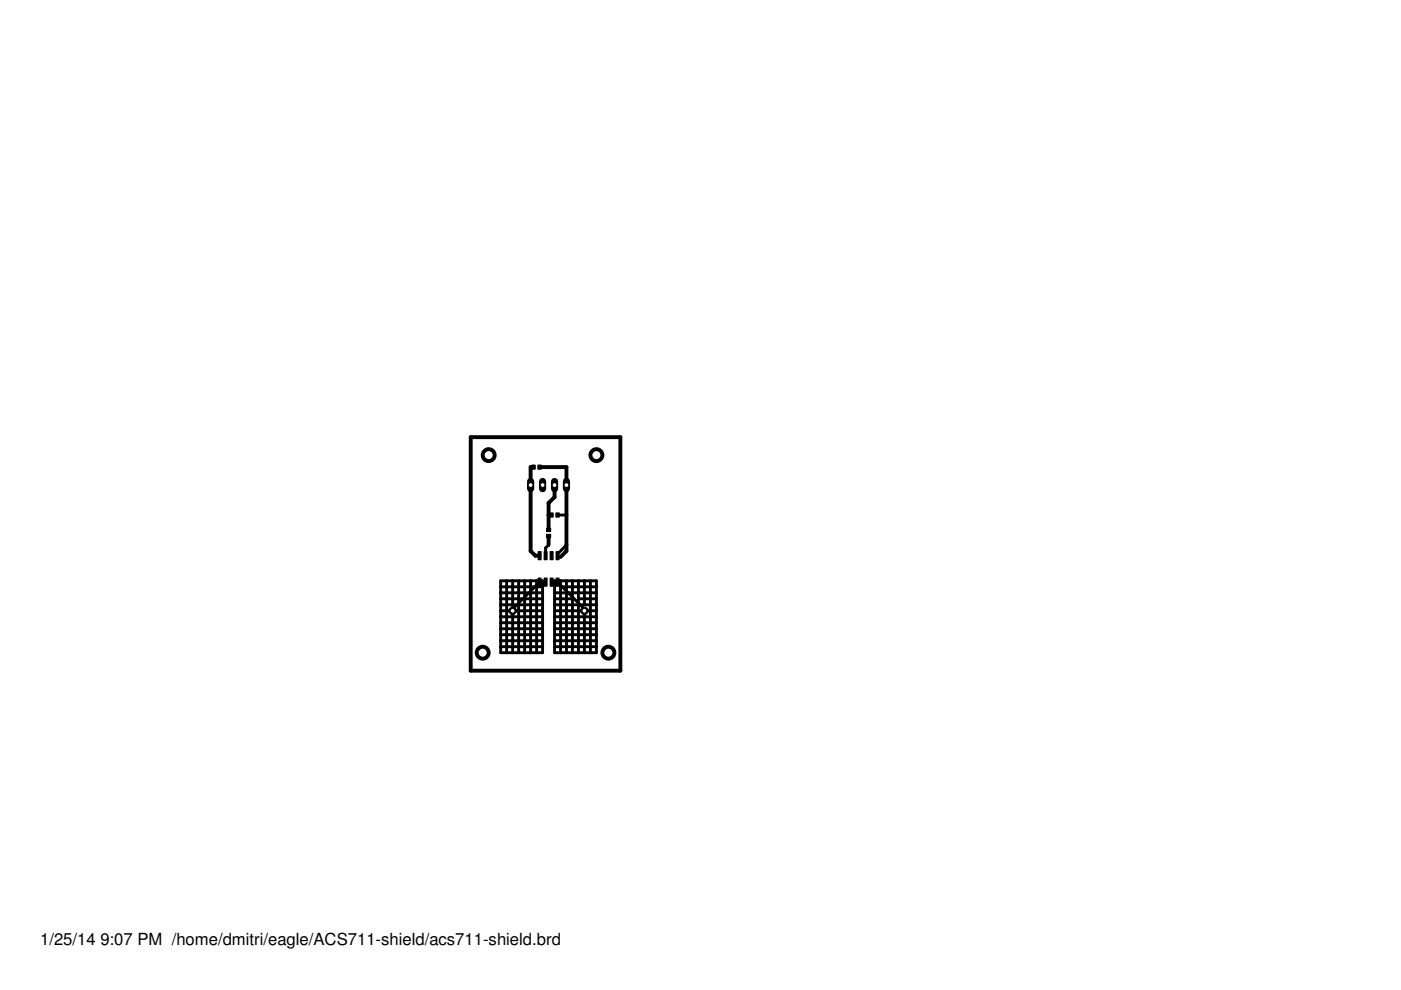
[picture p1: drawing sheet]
<svg xmlns="http://www.w3.org/2000/svg" width="297mm" height="210mm" viewBox="0 0 297 210" stroke-linecap="round" stroke-linejoin="round" font-family="sans-serif">
<g fill="#000" stroke="#000" stroke-width=".21">
<path d="M112.8 98.6h.7v.9h-.7zM114 98.6h.8v.9h-.8zM114.1 116.9h.6v1.8h-.6zM115.4 116.9h.6v1.8h-.6zM115.9 113.3h.9v.7h-.9zM115.9 112h.9v.7h-.9zM116.6 108.8h.7v.8h-.7zM116.6 116.9h.7v1.8h-.7zM117.9 108.8h.7v.8h-.7zM117.9 116.9h.6v1.8h-.6zM114.1 122.6h.6v1.7h-.6zM115.4 122.6h.6v1.7h-.6z"/>
<path d="M116.6 122.6h.7v1.7h-.7zM117.9 122.6h.6v1.7h-.6z"/>
</g>
<g fill="none" stroke="#000" stroke-width=".61">
<path d="M116.3 115.5l-.6 .7v1.6M118.2 109.2h1.9M120.1 115.5l-1.9 2v.3M106.2 123.1h8.8v15.3h-8.8zM106.2 125.7h8.8M106.2 130.8h8.8M106.2 129.5h8.8M106.2 128.2h8.8M106.2 127h8.8M106.2 124.4h8.8M106.2 132h8.8M106.2 133.3h8.8"/>
<path d="M106.2 134.6h8.8M106.2 135.8h8.8M106.2 137.1h8.8M107.4 123.1v15.3M108.7 123.1v15.3M110 123.1v15.3M111.2 123.1v15.3M112.5 123.1v15.3M113.8 123.1v15.3M115.7 123.4h-1.3l-5.7 5.7M116.9 123.4h1.3l5.7 5.7v9.3M117.6 123.1h8.8v15.3h-8.8z"/>
<path d="M117.6 125.7h8.8M117.6 130.8h8.8M117.6 129.5h8.8M117.6 128.2h8.8M117.6 127h3.8M117.6 132h8.8M117.6 133.3h8.8M117.6 134.6h8.8M117.6 135.8h8.8M117.6 137.1h8.8M118.9 123.1v15.3M118.9 124.4h7.5"/>
<path d="M120.1 123.1v15.3M121.4 123.1v15.3M122.6 127h3.8M122.6 123.1v15.3M123.9 123.1v5.1M125.2 123.1v15.3"/>
</g>
<path d="M113.1 99h-.6v17.8l1 1h.9M114.4 99h5.7v17.8l-1.2 1.3M116.3 113.6v1.9M116.3 109.2h.6M117.6 102.8v2.6l-1.3 1.3v5.7" fill="none" stroke="#000" stroke-width=".83"/>
<path d="M112.5 102.1v1.5" fill="none" stroke="#000" stroke-width="1.5"/>
<circle cx="112.5" cy="102.8" r=".51" fill="#fff" stroke="#000" stroke-width=".21"/>
<path d="M115 102.1v1.5" fill="none" stroke="#000" stroke-width="1.5"/>
<circle cx="115" cy="102.8" r=".51" fill="#fff" stroke="#000" stroke-width=".21"/>
<path d="M117.6 102.1v1.5" fill="none" stroke="#000" stroke-width="1.5"/>
<circle cx="117.6" cy="102.8" r=".51" fill="#fff" stroke="#000" stroke-width=".21"/>
<path d="M120.1 102.1v1.5" fill="none" stroke="#000" stroke-width="1.5"/>
<circle cx="120.1" cy="102.8" r=".51" fill="#fff" stroke="#000" stroke-width=".21"/>
<circle cx="108.7" cy="129.5" r=".83" fill="#000" stroke="#000" stroke-width=".21"/>
<circle cx="108.7" cy="129.5" r=".51" fill="#fff" stroke="#000" stroke-width=".21"/>
<circle cx="123.9" cy="129.5" r=".83" fill="#000" stroke="#000" stroke-width=".21"/>
<circle cx="123.9" cy="129.5" r=".51" fill="#fff" stroke="#000" stroke-width=".21"/>
<g fill="none" stroke="#000" stroke-width=".83">
<path d="M99.8 92.7h31.7v49.5h-31.7z"/>
<circle cx="103.6" cy="96.5" r="1.27"/>
<circle cx="126.4" cy="96.5" r="1.27"/>
<circle cx="102.3" cy="138.4" r="1.27"/>
<circle cx="129" cy="138.4" r="1.27"/>
</g>
<g font-size="3.5">
<text x="8.5" y="200.4">1/25/14</text>
<text x="21.3" y="200.4">9:07 PM /home/dmitri/eagle/ACS711-shield/acs711-shield.brd</text>
</g>
</svg>
